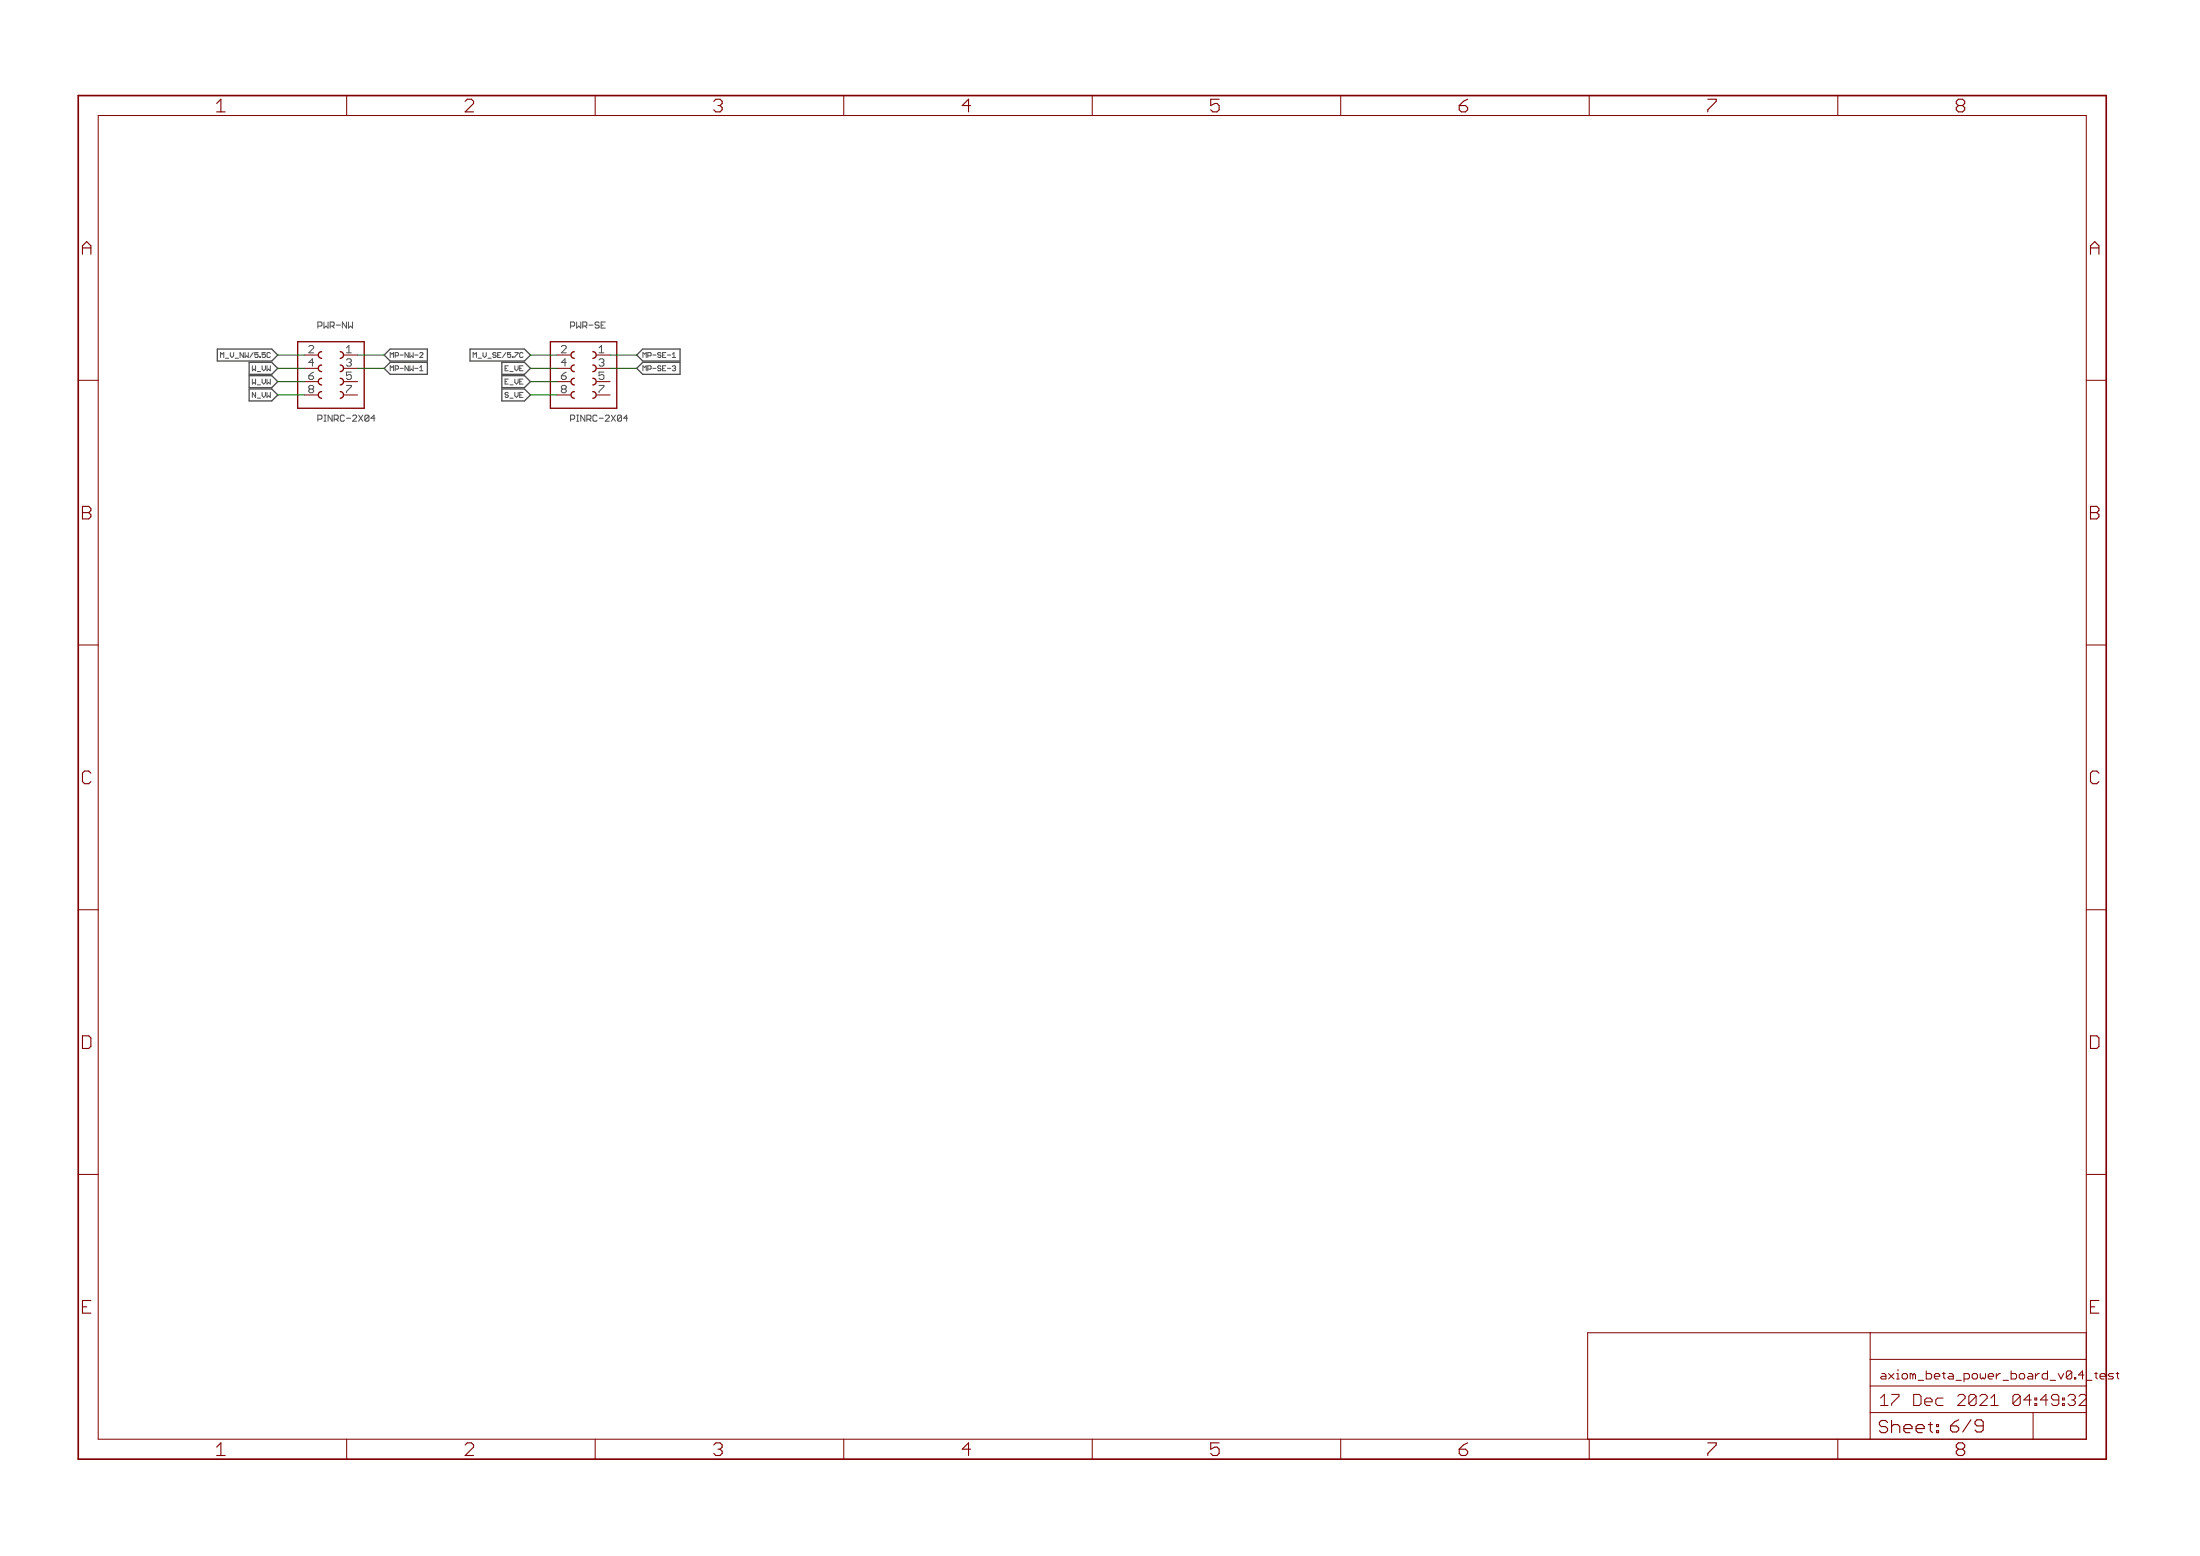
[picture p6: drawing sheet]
<svg xmlns="http://www.w3.org/2000/svg" width="420mm" height="297mm" viewBox="0 0 420 297" stroke-linecap="round" stroke-linejoin="round" font-family="sans-serif">
<g fill="none" stroke="#505050" stroke-width=".19">
<path d="M42.1 68.2v-.9l.3 .3 .3-.3v.9M43.1 68.4h.6M48.2 69.8v1l.3-.3M48.2 72.4v.9l.3-.3M48.8 74.9v1l-.6-1v1M59 71.7v.5l.2 .2h.5l.2-.2M59 66.2l.2-.2h.5l.2 .2M59 71.7h.7l.2 .3M59.2 74.3l-.2 .2v.2l.2 .3h.5l.2-.3M59.2 74.3h.5M59.7 74.3l.2 .2M59.9 66.4l-.9 1h.9"/>
<path d="M59.9 69.2h-.9l.7-.7v1.4M59.9 73.8l-.2-.2h-.5l-.2 .2v.2l.2 .3M59.9 71l-.9 .7M59.9 74l-.2 .3M60.7 62.3h.6l.2-.2v-.4l-.2-.2h-.6v1.1M66.2 66.4l.4-.4v1.4M66.2 67.4h.9M66.2 68.7l.2-.2h.5l.2 .2M66.2 69.7l.2 .2h.5l.2-.2M66.2 73.6h.9v.2l-.9 .9v.3M66.6 69.2h.3M66.9 69.2l.2 .2"/>
<path d="M67.1 69l-.2 .2M67.1 71h-.9v.7l.4-.2h.3l.2 .2v.5l-.2 .2h-.5l-.2-.2M74.5 68.2v-.9l.3 .3 .4-.3v.9M74.5 70.8v-1l.3 .3 .4-.3v1M75.5 67.9h.4M75.5 70.5h.4M75.9 67.3h-.4v.9M75.9 69.8h-.4v1M90.4 68.2v-.9l.3 .3 .3-.3v.9M91.3 68.4h.6M96.5 70.3h.3M96.5 72.9h.3"/>
<path d="M97.1 69.8h-.6v1h.6M97.1 72.4h-.6v.9h.6M97.1 75.1l-.2-.2h-.3l-.1 .2 .1 .3h.3l.2 .1-.2 .4h-.3l-.1-.2M97.4 70.9h.6M97.4 73.5h.6M97.4 76h.6M107.2 71.7v.5l.2 .2h.5l.2-.2M107.2 66.2l.2-.2h.5l.2 .2M107.2 71.7h.7l.2 .3M107.4 74.3l-.2 .2v.2l.2 .3h.5l.2-.3M107.4 74.3h.5M107.9 74.3l.2 .2"/>
<path d="M108.1 66.4l-.9 1h.9M108.1 69.2h-.9l.7-.7v1.4M108.1 73.8l-.2-.2h-.5l-.2 .2v.2l.2 .3M108.1 71l-.9 .7M108.1 74l-.2 .3M109 62.3h.6l.1-.2v-.4l-.1-.2h-.6v1.1M114.4 67.4h.9M114.4 68.7l.2-.2h.5l.2 .2M114.4 69.7l.2 .2h.5l.2-.2M114.4 73.6h.9v.2l-.9 .9v.3M114.4 66.4l.5-.4v1.4M114.9 69.2h.2"/>
<path d="M115.1 69.2l.2 .2M115.3 71h-.9v.7l.5-.2h.2l.2 .2v.5l-.2 .2h-.5l-.2-.2M115.3 69l-.2 .2M122.8 68.2v-.9l.3 .3 .3-.3v.9M122.8 70.8v-1l.3 .3 .3-.3v1M123.7 67.9h.5M123.7 70.5h.5M124.2 67.3h-.5v.9M124.2 69.8h-.5v1M60.7 80h.6l.2-.2v-.4l-.2-.2h-.6v1.2M109 80h.6l.1-.2v-.4l-.1-.2h-.6v1.2"/>
</g>
<path d="M53 67.8l-1.1-1.2h-10.4v2.3h10.4M53 70.3l-1.1-1.1h-4.3v2.3h4.3M53 72.9l-1.1-1.2h-4.3v2.3h4.3M53 75.4l-1.1-1.1h-4.3v2.2h4.3M74.5 66.6h7.1v2.3h-7.1l-1.1-1.1zM74.5 69.2h7.1v2.3h-7.1l-1.1-1.2zM101.3 67.8l-1.1-1.2h-10.4v2.3h10.4M101.3 70.3l-1.1-1.1h-4.4v2.3h4.4M101.3 72.9l-1.1-1.2h-4.4v2.3h4.4M101.3 75.4l-1.1-1.1h-4.4v2.2h4.4M122.7 66.6h7.2v2.3h-7.2l-1.1-1.1zM122.7 69.2h7.2v2.3h-7.2l-1.1-1.2z" fill="none" stroke="#505050" stroke-width=".25"/>
<g fill="none" stroke="#800000" stroke-width=".25">
<path d="M56.9 65.2h12.7v12.7h-12.7zM61.4 72.2a.63 .63 0 0 0-.6 .7 .63 .63 0 0 0 .6 .6M61.4 74.8a.63 .63 0 0 0-.6 .6 .63 .63 0 0 0 .6 .6M61.4 67.1a.63 .63 0 0 0-.6 .7 .63 .63 0 0 0 .6 .6M61.4 69.7a.63 .63 0 0 0-.6 .6 .63 .63 0 0 0 .6 .7M65 67.1a.63 .63 0 0 1 .6 .7 .63 .63 0 0 1-.6 .6M65 69.7a.63 .63 0 0 1 .6 .6 .63 .63 0 0 1-.6 .7M65 72.2a.63 .63 0 0 1 .6 .7 .63 .63 0 0 1-.6 .6M65 74.8a.63 .63 0 0 1 .6 .6 .63 .63 0 0 1-.6 .6M105.1 65.2h12.7v12.7h-12.7zM109.7 72.2a.63 .63 0 0 0-.6 .7 .63 .63 0 0 0 .6 .6M109.7 74.8a.63 .63 0 0 0-.6 .6 .63 .63 0 0 0 .6 .6"/>
<path d="M109.7 67.1a.63 .63 0 0 0-.6 .7 .63 .63 0 0 0 .6 .6M109.7 69.7a.63 .63 0 0 0-.6 .6 .63 .63 0 0 0 .6 .7M113.2 67.1a.63 .63 0 0 1 .7 .7 .63 .63 0 0 1-.7 .6M113.2 69.7a.63 .63 0 0 1 .7 .6 .63 .63 0 0 1-.7 .7M113.2 72.2a.63 .63 0 0 1 .7 .7 .63 .63 0 0 1-.7 .6M113.2 74.8a.63 .63 0 0 1 .7 .6 .63 .63 0 0 1-.7 .6"/>
</g>
<g fill="none" stroke="#800000" stroke-width=".19">
<path d="M66.2 18.2v3.9M113.7 18.2v3.9M161.1 18.2v3.9M208.6 18.2v3.9M256.1 18.2v3.9M303.5 18.2v3.9M351 18.2v3.9M18.8 22.1h379.6v252.6h-379.6zM14.9 72.6h3.9M58.1 67.8h2.6M58.1 70.3h2.6M58.1 72.9h2.6"/>
<path d="M58.1 75.4h2.6M65.7 67.8h2.6M65.7 70.3h2.6M65.7 72.9h2.6M65.7 75.4h2.6M106.4 67.8h2.5M106.4 70.3h2.5M106.4 72.9h2.5M106.4 75.4h2.5M114 67.8h2.5M114 70.3h2.5M114 72.9h2.5"/>
<path d="M114 75.4h2.5M398.4 72.6h3.9M14.9 123.1h3.9M398.4 123.1h3.9M14.9 173.7h3.9M398.4 173.7h3.9M14.9 224.2h3.9M398.4 224.2h3.9M357.2 254.4v20.3M357.2 259.5h41.2M398.4 254.4h-95.2v20.3M66.2 274.7v3.9"/>
<path d="M113.7 274.7v3.9M161.1 274.7v3.9M208.6 274.7v3.9M256.1 274.7v3.9M303.5 274.7v3.9M351 274.7v3.9M357.2 269.7h41.2M357.2 264.6h41.2M359.2 268.3h1.4M359.4 262.2h.5M359.9 266.2l-.7 .7M360.2 262.7h-.8l-.3 .3 .3 .2h.8"/>
<path d="M388.3 269.7v5M397.4 266.2h.7l.4 .4v.3l-1.5 1.4h1.5M402.9 262.2h.7M403.4 262.7l.2 .3-.2 .2M404.2 262.2h.5M404.4 262v1l.3 .2"/>
</g>
<g fill="none" stroke="#800000" stroke-width=".21">
<path d="M42.2 18.9l-.8 .8M90 18.9h-.8l-.4 .4M90.4 19.7l-1.6 1.7h1.6M136.7 18.9l-.4 .4M185 18.9l-1.2 1.3h1.6M232.8 18.9h-1.6v1.3l.8-.5M279.5 19.3l-.8 .9M326.2 18.9h1.6M327.8 19.3l-1.6 1.7v.4M374 18.9l-.4 .4v.4l.4 .5-.4 .4v.4l.4 .4M41.4 21.4h1.6M136.3 21l.4 .4"/>
<path d="M231.2 21l.4 .4h.8M278.7 20.2v.8l.4 .4M278.7 20.2h1.2M15.7 47.3h1.7M16.6 46.1l-.9 .8v1.6M399.2 47.3h1.7M400 46.1l-.8 .8v1.6M15.7 97.9h1.3M17 96.7h-1.3v2.4h1.3M399.2 97.9h1.3M400.5 96.7h-1.3v2.4h1.3M16.2 147.2l-.5 .4v1.6l.5 .4"/>
<path d="M399.6 147.2l-.4 .4v1.6l.4 .4M17 197.7h-1.3v2.5h1.3M400.5 197.7h-1.3v2.5h1.3M15.7 249.5h.9M17.4 248.3h-1.7v2.4h1.7M399.2 249.5h.8M400.9 248.3h-1.7v2.4h1.7M41.4 277.9h1.6M42.2 275.4l-.8 .8M90 275.4h-.8l-.4 .4M90.4 276.2l-1.6 1.7h1.6M136.3 277.5l.4 .4"/>
<path d="M136.7 275.4l-.4 .4M185 275.4l-1.2 1.2h1.6M231.2 277.5l.4 .4h.8M232.8 275.4h-1.6v1.2l.8-.4M278.7 276.6h1.2M278.7 276.6v.9l.4 .4M279.5 275.8l-.8 .8M326.2 275.4h1.6M327.8 275.8l-1.6 1.7v.4M358.9 273.1l.4 .4M359.3 271.2l-.4 .3v.4l.4 .4M374 275.4l-.4 .4v.4l.4 .4-.4 .5v.4l.4 .4"/>
</g>
<path d="M14.9 18.2h387.4v260.4h-387.4z" fill="none" stroke="#800000" stroke-width=".32"/>
<path d="M53 67.8h5.1M53 70.3h5.1M53 72.9h5.1M53 75.4h5.1M68.3 67.8h5.1M68.3 70.3h5.1M101.3 67.8h5.1M101.3 70.3h5.1M101.3 72.9h5.1M101.3 75.4h5.1M116.5 67.8h5.1M116.5 70.3h5.1" fill="none" stroke="#008000" stroke-width=".19"/>
<g font-size="3.7" fill="#800000">
<text x="42.8" y="21.4">1</text>
<text x="90.3" y="21.4">2</text>
<text x="137.7" y="21.4">3</text>
<text x="185.2" y="21.4">4</text>
<text x="232.6" y="21.4">5</text>
<text x="280.1" y="21.4">6</text>
<text x="327.6" y="21.4">7</text>
<text x="375" y="21.4">8</text>
<text x="17.1" y="48.6">A</text>
<text x="400.6" y="48.6">A</text>
<text x="17.1" y="99.2">B</text>
<text x="400.6" y="99.2">B</text>
<text x="17" y="149.7">C</text>
<text x="400.5" y="149.7">C</text>
<text x="16.9" y="200.2">D</text>
<text x="400.4" y="200.2">D</text>
<text x="42.8" y="277.9">1</text>
<text x="90.3" y="277.9">2</text>
<text x="137.7" y="277.9">3</text>
<text x="185.2" y="277.9">4</text>
<text x="232.6" y="277.9">5</text>
<text x="280.1" y="277.9">6</text>
<text x="327.6" y="277.9">7</text>
<text x="375" y="277.9">8</text>
</g>
<text font-size="3.6" fill="#800000" x="360.3" y="273.6">Sheet: 6/9</text>
<g font-size="3.2" fill="#800000">
<text x="360.6" y="268.4">17 Dec 2021</text>
<text x="382.2" y="268.4">04:49:33</text>
</g>
<g font-size="2.3" fill="#800000">
<text x="360.6" y="263.3">axiom_beta_power_board_v0.4_t</text>
<text x="399.1" y="263.3">est</text>
</g>
<g font-size="2.1" fill="#505050">
<text x="60.4" y="67.4">2</text>
<text x="67.6" y="70">3</text>
<text x="108.7" y="67.4">2</text>
<text x="115.8" y="70">3</text>
<text x="60.4" y="72.5">6</text>
<text x="60.4" y="75">8</text>
<text x="108.7" y="72.5">6</text>
<text x="108.7" y="75">8</text>
</g>
<g font-size="1.8" fill="#505050">
<text x="62.1" y="62.7">PWR-NW</text>
<text x="110.4" y="62.7">PWR-SE</text>
<text x="62.1" y="80.5">PINRC-2X04</text>
<text x="110.4" y="80.5">PINRC-2X04</text>
</g>
<g font-size="1.4" fill="#505050">
<text x="43.5" y="68.3">M_V_NW/5.5C</text>
<text x="48.9" y="70.8">W_VW</text>
<text x="76" y="68.3">MP-NW-2</text>
<text x="76" y="70.8">MP-NW-1</text>
<text x="92.4" y="68.3">M_V_SE/5.7C</text>
<text x="98.2" y="70.8">E_VE</text>
<text x="124.2" y="68.3">MP-SE-1</text>
<text x="124.2" y="70.8">MP-SE-3</text>
<text x="48.9" y="73.4">W_VW</text>
<text x="49.2" y="75.9">N_VW</text>
<text x="98.1" y="75.9">S_VE</text>
<text x="98.2" y="73.4">E_VE</text>
</g>
</svg>
